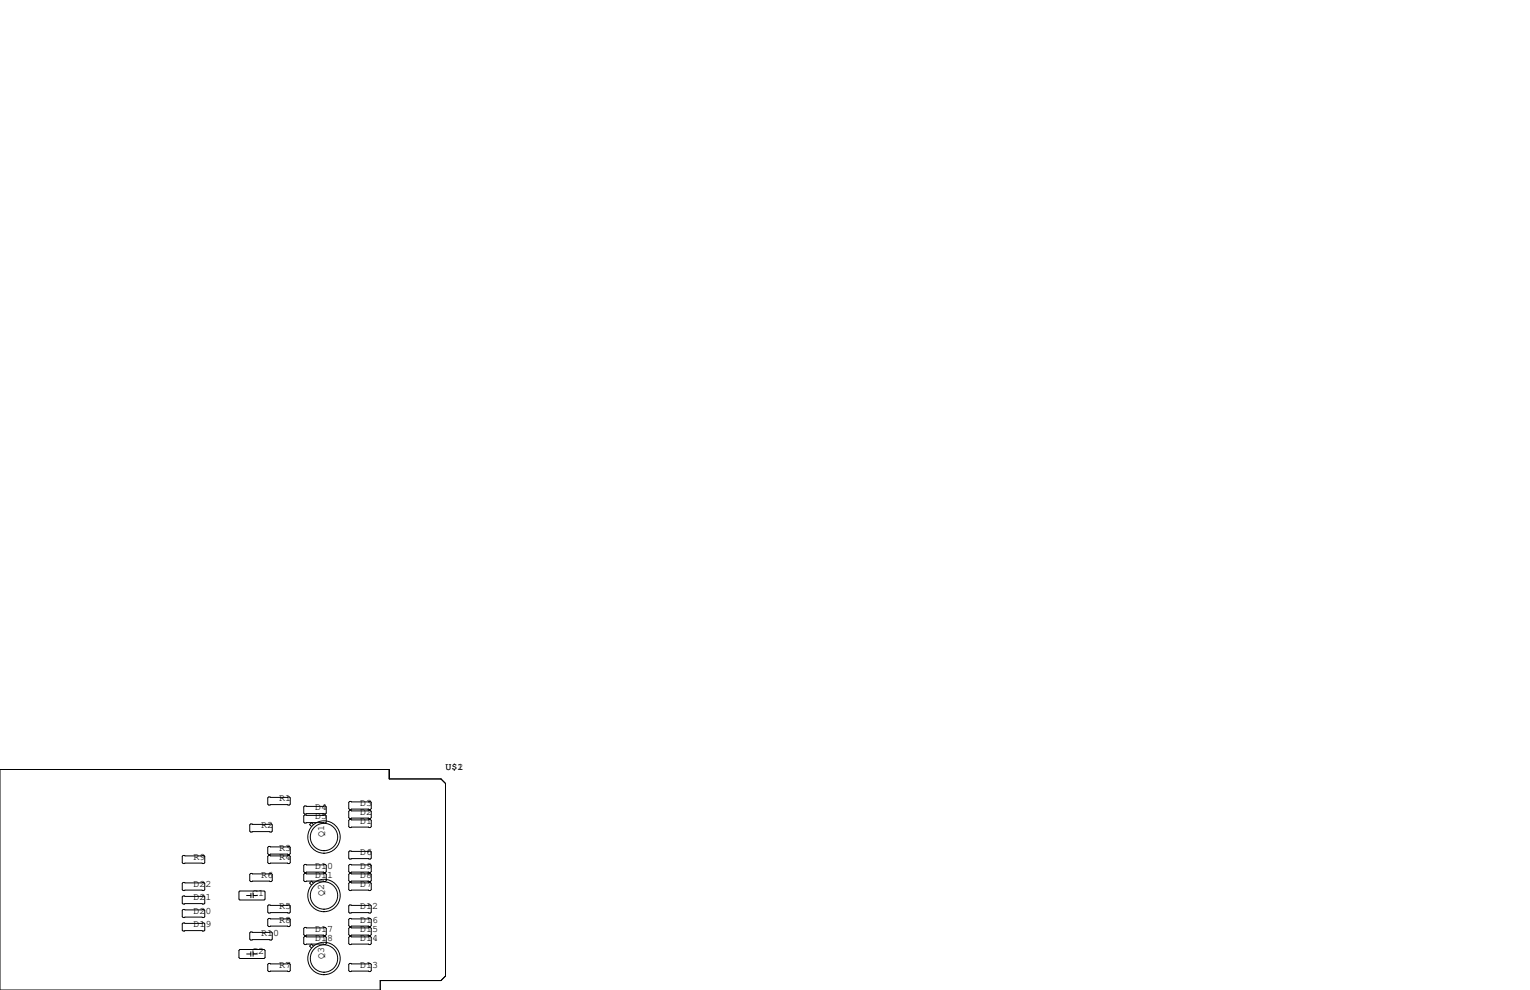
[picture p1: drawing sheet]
<svg xmlns="http://www.w3.org/2000/svg" width="432mm" height="279mm" viewBox="0 0 432 279" stroke-linecap="round" stroke-linejoin="round" font-family="sans-serif">
<g fill="none" stroke="#000" stroke-width=".28">
<path d="M0 217.2h109.9v2.6h14.6l1.2 1.3v54.4l-1.2 1.2h-17.2v2.7h-107.3zM70.7 232.5h5.9l.2 .3v1.8l-.2 .2h-5.9l-.2-.2v-1.8zM75.8 238.9h5.9l.2 .2v1.8l-.2 .3h-5.9l-.2-.3v-1.8zM75.8 224.9h5.9l.2 .3v1.7l-.2 .3h-5.9l-.2-.3v-1.7zM86 227.5h5.8l.3 .2v1.8l-.3 .2h-5.8l-.3-.2v-1.8zM86 230h5.8l.3 .3v1.7l-.3 .3h-5.8l-.3-.3v-1.7zM88.4 232.7l-.5-.5-.5 .5 .5 .5M98.7 231.3h5.8l.3 .2v1.8l-.3 .3h-5.8l-.3-.3v-1.8zM98.7 226.2h5.8l.3 .2v1.8l-.3 .3h-5.8l-.3-.3v-1.8zM98.7 228.7h5.8l.3 .3v1.8l-.3 .2h-5.8l-.3-.2v-1.8zM51.4 249.3l.3-.3h5.8l.3 .3v1.8l-.3 .2h-5.8l-.3-.2zM51.4 253.1l.3-.2h5.8l.3 .2v1.8l-.3 .2h-5.8l-.3-.2z"/>
<path d="M51.4 256.9l.3-.2h5.8l.3 .2v1.8l-.3 .3h-5.8l-.3-.3zM51.7 241.4h5.8l.3 .3v1.8l-.3 .2h-5.8l-.3-.2v-1.8zM67.4 251.7l.3-.2h6.8l.3 .2v2l-.3 .3h-6.8l-.3-.3zM69.6 252.7h1.2M70.5 246.8l.2-.3h5.9l.2 .3v1.7l-.2 .3h-5.9l-.2-.3zM70.8 252.1v1.3M71.5 252.7h1.1M71.5 252.1v1.3M75.6 255.7l.2-.3h5.9l.2 .3v1.7l-.2 .3h-5.9l-.2-.3zM75.6 259.5l.2-.3h5.9l.2 .3v1.7l-.2 .3h-5.9l-.2-.3zM75.8 241.4h5.9l.2 .3v1.8l-.2 .2h-5.9l-.2-.2v-1.8zM85.7 246.8l.3-.3h5.8l.3 .3v1.7l-.3 .3h-5.8l-.3-.3z"/>
<path d="M86 244h5.8l.3 .2v1.8l-.3 .3h-5.8l-.3-.3v-1.8zM88.4 249.2l-.5-.5-.5 .5 .5 .6M98.4 246.8l.3-.3h5.8l.3 .3v1.7l-.3 .3h-5.8l-.3-.3zM98.4 249.3l.3-.3h5.8l.3 .3v1.8l-.3 .2h-5.8l-.3-.2zM98.4 255.7l.3-.3h5.8l.3 .3v1.7l-.3 .3h-5.8l-.3-.3zM98.4 259.5l.3-.3h5.8l.3 .3v1.7l-.3 .3h-5.8l-.3-.3zM98.7 240.2h5.8l.3 .2v1.8l-.3 .2h-5.8l-.3-.2v-1.8zM98.7 244h5.8l.3 .2v1.8l-.3 .3h-5.8l-.3-.3v-1.8zM51.4 260.7l.3-.2h5.8l.3 .2v1.8l-.3 .3h-5.8l-.3-.3zM67.4 268.2l.3-.2h6.8l.3 .2v2.1l-.3 .2h-6.8l-.3-.2zM69.6 269.2h1.2M70.5 263.3l.2-.3h5.9l.2 .3v1.7l-.2 .3h-5.9l-.2-.3z"/>
<path d="M70.8 268.6v1.3M71.4 268.6v1.3M71.4 269.2h1.2M75.6 272.2l.2-.3h5.9l.2 .3v1.7l-.2 .3h-5.9l-.2-.3zM85.7 262l.3-.3h5.8l.3 .3v1.8l-.3 .2h-5.8l-.3-.2zM85.7 264.5l.3-.2h5.8l.3 .2v1.8l-.3 .3h-5.8l-.3-.3zM88.4 267l-.5-.5-.5 .5 .5 .5M98.4 262l.3-.3h5.8l.3 .3v1.8l-.3 .2h-5.8l-.3-.2zM98.4 264.5l.3-.2h5.8l.3 .2v1.8l-.3 .3h-5.8l-.3-.3zM98.4 272.2l.3-.3h5.8l.3 .3v1.7l-.3 .3h-5.8l-.3-.3z"/>
<circle cx="91.4" cy="236.2" r="4.6"/>
<circle cx="91.4" cy="236.2" r="3.9"/>
<circle cx="91.4" cy="252.7" r="4.6"/>
<circle cx="91.4" cy="252.7" r="3.9"/>
<circle cx="91.4" cy="270.5" r="4.6"/>
<circle cx="91.4" cy="270.5" r="3.9"/>
</g>
<g font-size="2.8">
<text x="125.7" y="217.2">U$1</text>
<text x="129.1" y="217.2">2</text>
<text x="78.7" y="226.1">R1</text>
<text x="101.6" y="227.3">D3</text>
<text x="73.7" y="233.7">R2</text>
<text x="88.9" y="228.6">D4</text>
<text x="88.9" y="231.1">D5</text>
<text x="101.6" y="232.4">D1</text>
<text x="101.6" y="229.9">D2</text>
<text x="91.4" y="236.2" transform="rotate(-90 91.4 236.2)">Q1</text>
<text x="54.6" y="242.6">R9</text>
<text x="78.7" y="240">R3</text>
<text x="78.7" y="242.6">R4</text>
<text x="88.9" y="245.1">D10</text>
<text x="101.6" y="241.3">D6</text>
<text x="101.6" y="245.1">D9</text>
<text x="54.6" y="250.2">D22</text>
<text x="73.7" y="247.6">R6</text>
<text x="88.9" y="247.6">D11</text>
<text x="101.6" y="250.2">D7</text>
<text x="101.6" y="247.6">D8</text>
<text x="54.6" y="257.8">D20</text>
<text x="54.6" y="254">D21</text>
<text x="71.1" y="252.7">C1</text>
<text x="78.7" y="256.5">R5</text>
<text x="91.4" y="252.7" transform="rotate(-90 91.4 252.7)">Q2</text>
<text x="101.6" y="256.5">D12</text>
<text x="54.6" y="261.6">D19</text>
<text x="78.7" y="260.3">R8</text>
<text x="88.9" y="262.9">D17</text>
<text x="101.6" y="262.9">D15</text>
<text x="101.6" y="260.3">D16</text>
<text x="71.1" y="269.2">C2</text>
<text x="73.7" y="264.2">R10</text>
<text x="88.9" y="265.4">D18</text>
<text x="101.6" y="265.4">D14</text>
<text x="78.7" y="273">R7</text>
<text x="91.4" y="270.5" transform="rotate(-90 91.4 270.5)">Q3</text>
<text x="101.6" y="273">D13</text>
</g>
</svg>
